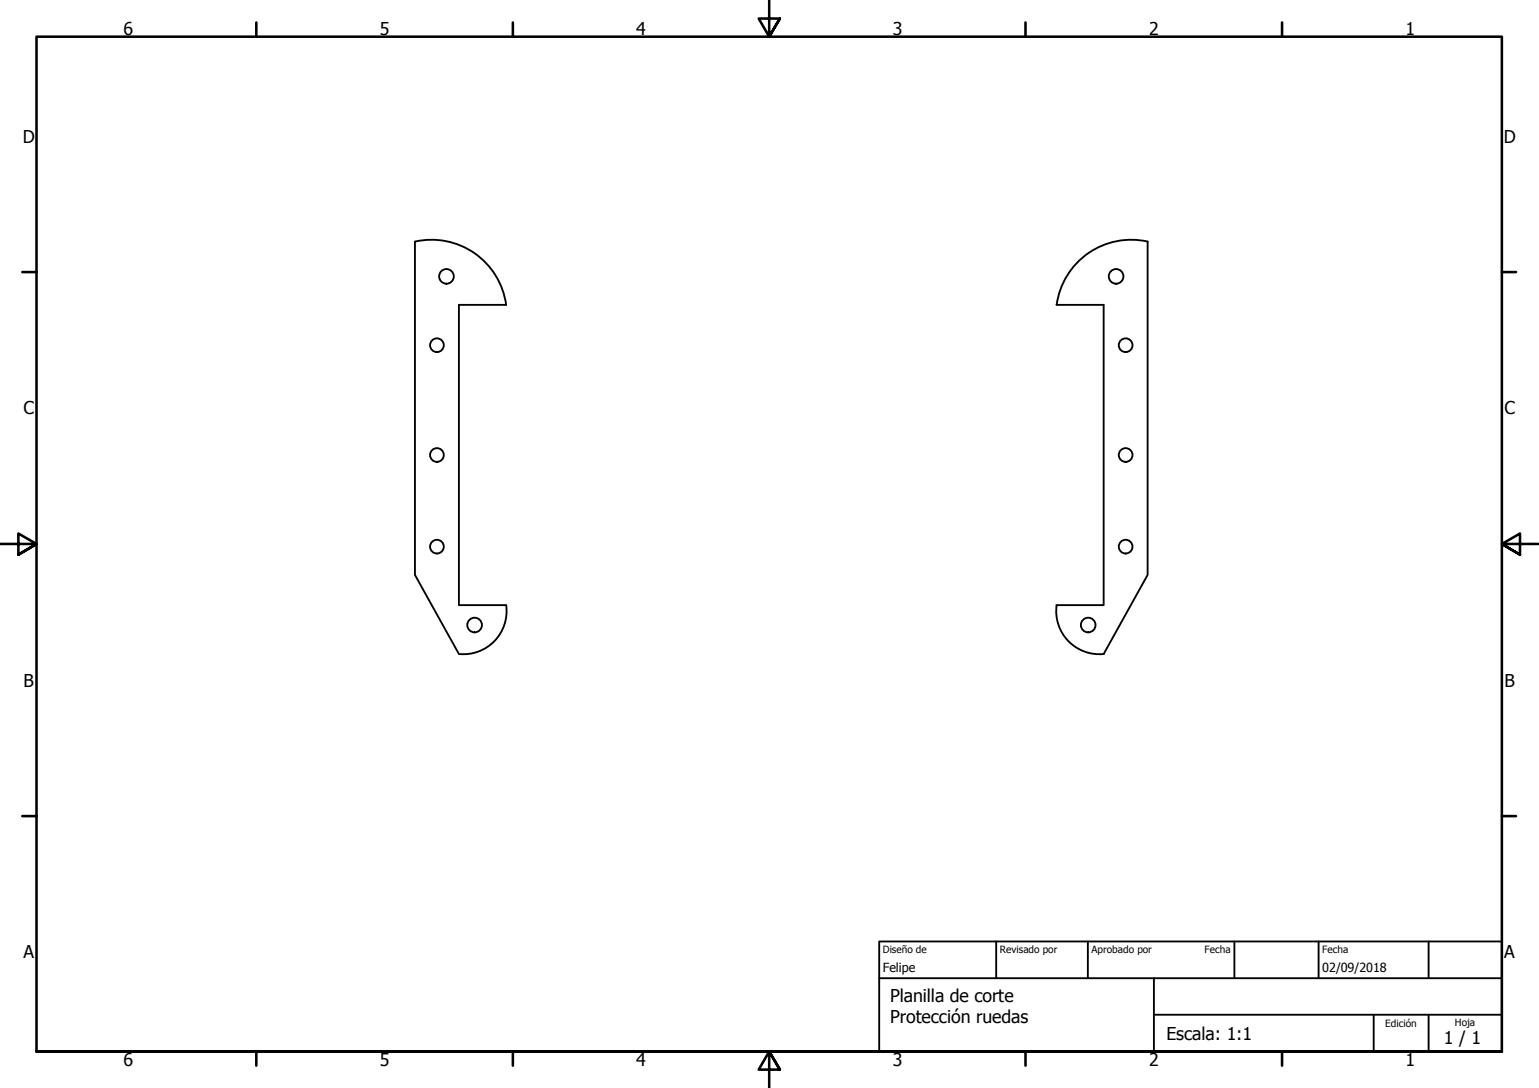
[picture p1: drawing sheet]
<svg xmlns="http://www.w3.org/2000/svg" width="420mm" height="297mm" viewBox="0 0 420 297" stroke-linecap="round" stroke-linejoin="round" font-family="sans-serif">
<!-- layer: Visible (ISO) -->
<g fill="none" stroke="#000" stroke-width=".51">
<path d="M313.3 66v91l-12 21.5a11.8 11.8 0 0 1-12.8-13.3h12.8v-82h-12.9M313.3 66a20.5 20.5 0 0 0-24.8 17.2M138.2 83.2a20.5 20.5 0 0 0-24.9-17.2v91l12 21.5a11.8 11.8 0 0 0 12.9-13.3h-12.9v-82h12.9"/>
<circle cx="121.9" cy="75.5" r="2"/>
<circle cx="304.7" cy="75.5" r="2"/>
<circle cx="119.3" cy="94.3" r="1.87"/>
<circle cx="307.3" cy="94.3" r="1.87"/>
<circle cx="119.3" cy="124.2" r="1.87"/>
<circle cx="307.3" cy="124.2" r="1.87"/>
<circle cx="119.3" cy="149.2" r="1.87"/>
<circle cx="307.3" cy="149.2" r="1.87"/>
<circle cx="129.6" cy="170.6" r="2"/>
<circle cx="297.1" cy="170.6" r="2"/>
</g>
<!-- layer: Borde (ISO) -->
<g fill="none" stroke="#000" stroke-width=".7">
<path d="M70 6.1v3.9M140 6.1v3.9M210 0v10l-2.9-4.9h5.8l-2.9 4.9 2.9-4.9M280 6.1v3.9M350 6.1v3.9M6.1 74.3h3.9M410 74.3h3.9M0 148.5h10l-5-2.8v5.7l5-2.9-5 2.9M420 148.5h-10l5-2.8v5.7l-5-2.9 5 2.9M6.1 222.8h3.9M410 222.8h3.9M10 287.1v-277.1h400v277.1h-400h400"/>
<path d="M70 287.1v3.8M140 287.1v3.8M212.9 292l-2.9-4.9 2.9 4.9h-5.8l2.9-4.9v9.9M280 287.1v3.8M350 287.1v3.8"/>
</g>
<path d="M240 257h170v30.1h-170zM272 257v10.1M297 257v10.1M337 257v10.1M360 257v10.1M390 257v10.1M240 267.1h170M315 277h95M315 267.1v20M375 277v10.1M390 277v10.1" fill="none" stroke="#000" stroke-width=".51"/>
<g font-size="4.8">
<text x="33.7" y="9.6">6</text>
<text x="103.7" y="9.6">5</text>
<text x="173.7" y="9.6">4</text>
<text x="243.7" y="9.6">3</text>
<text x="313.7" y="9.6">2</text>
<text x="383.7" y="9.6">1</text>
<text x="6.2" y="38.9">D</text>
<text x="410.5" y="38.9">D</text>
<text x="6.4" y="113.1">C</text>
<text x="410.7" y="113.1">C</text>
<text x="6.4" y="187.4">B</text>
<text x="410.7" y="187.4">B</text>
<text x="6.4" y="261.7">A</text>
<text x="410.7" y="261.7">A</text>
<text x="243" y="273.5">Planilla de corte</text>
<text x="243" y="279.3">Protección ruedas</text>
<text x="318.5" y="283.9">Escala: 1:1</text>
<text x="394.2" y="285">1 / 1</text>
<text x="33.7" y="290.9">6</text>
<text x="103.7" y="290.9">5</text>
<text x="173.7" y="290.9">4</text>
<text x="243.7" y="290.9">3</text>
<text x="313.7" y="290.9">2</text>
<text x="383.7" y="290.9">1</text>
</g>
<g font-size="3.4">
<text x="241" y="265.4">Felipe</text>
<text x="361" y="265.5">02/09/2018</text>
</g>
<g font-size="2.7">
<text x="241" y="260.2">Diseño de</text>
<text x="273" y="260.1">Revisado por</text>
<text x="298" y="260.1">Aprobado por</text>
<text x="328.9" y="260.1">Fecha</text>
<text x="361" y="260.1">Fecha</text>
<text x="378.2" y="280.3">Edición</text>
<text x="397.2" y="280">Hoja</text>
</g>
</svg>
